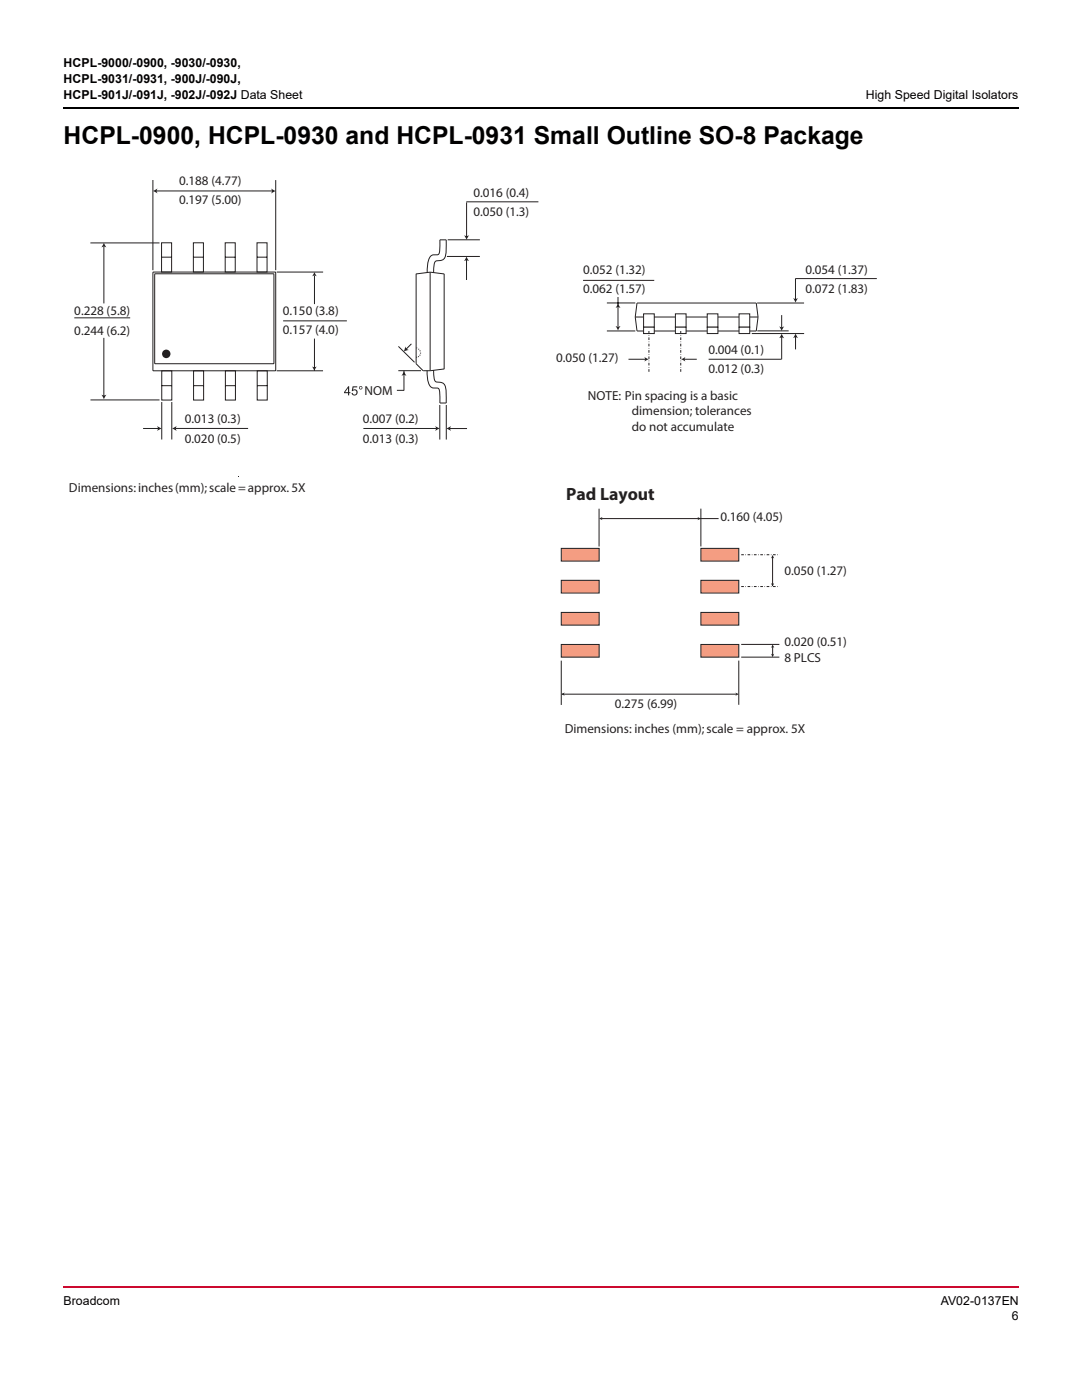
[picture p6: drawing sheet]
<svg xmlns="http://www.w3.org/2000/svg" width="216mm" height="279mm" viewBox="0 0 216 279" stroke-linecap="round" stroke-linejoin="round" font-family="sans-serif">
<path d="M12.5 256.7h.2v.3h-.2z" fill="#cc092f"/>
<path d="M12.7 256.9h190.7" fill="none" stroke="#cc092f" stroke-width=".36"/>
<path d="M12.5 21.4h.2v.4h-.2z" fill="#000"/>
<path d="M12.7 21.6h190.7" fill="none" stroke="#000" stroke-width=".36"/>
<path d="M13 33.9h162v113.9h-162z" fill="#fff"/>
<g fill="none" stroke="#231f20" stroke-width=".2">
<path d="M32.2 48.5h2v5.8h-2zM32.2 51.3h2M38.6 48.5h2v5.8h-2zM38.6 51.3h2M44.9 48.5h2v5.8h-2zM44.9 51.3h2M51.3 48.5h2v5.8h-2zM51.3 51.3h2M32.3 74h2v5.8h-2zM32.3 77h2M38.6 74h2v5.8h-2zM38.6 77h2"/>
<path d="M45 74h2v5.8h-2zM45 77h2M51.3 74h2v5.8h-2zM51.3 77h2"/>
</g>
<circle cx="33.2" cy="70.6" r=".85" fill="#231f20"/>
<path d="M136.5 71.7h2.5" fill="none" stroke="#231f20" stroke-width=".2"/>
<path d="M135.9 71.7l.8-.5-.1 .5 .1 .5z" fill-rule="evenodd" fill="#231f20"/>
<path d="M125.4 71.7h3.4" fill="none" stroke="#231f20" stroke-width=".2"/>
<path d="M128.6 71.2l.8 .5-.8 .5 .2-.5z" fill-rule="evenodd" fill="#231f20"/>
<path d="M126.7 63.3h24.6M127.1 66.1h23.8" fill="none" stroke="#231f20" stroke-width=".2"/>
<path d="M128.4 62.6h2.2v2.7h-2.2z" fill="#fff"/>
<path d="M128.4 62.6h2.2v2.7h-2.2z" fill="none" stroke="#231f20" stroke-width=".2"/>
<path d="M128.4 65.3h2.2v1.3h-2.2z" fill="#fff"/>
<path d="M128.4 65.3h2.2v1.3h-2.2z" fill="none" stroke="#231f20" stroke-width=".2"/>
<path d="M134.8 62.6h2.1v2.7h-2.1z" fill="#fff"/>
<path d="M134.8 62.6h2.1v2.7h-2.1z" fill="none" stroke="#231f20" stroke-width=".2"/>
<path d="M134.8 65.3h2.1v1.3h-2.1z" fill="#fff"/>
<path d="M134.8 65.3h2.1v1.3h-2.1z" fill="none" stroke="#231f20" stroke-width=".2"/>
<path d="M141.1 62.6h2.2v2.7h-2.2z" fill="#fff"/>
<path d="M141.1 62.6h2.2v2.7h-2.2z" fill="none" stroke="#231f20" stroke-width=".2"/>
<path d="M141.1 65.3h2.2v1.3h-2.2z" fill="#fff"/>
<path d="M141.1 65.3h2.2v1.3h-2.2z" fill="none" stroke="#231f20" stroke-width=".2"/>
<path d="M147.5 62.6h2.1v2.7h-2.1z" fill="#fff"/>
<path d="M147.5 62.6h2.1v2.7h-2.1z" fill="none" stroke="#231f20" stroke-width=".2"/>
<path d="M147.5 65.3h2.1v1.3h-2.1z" fill="#fff"/>
<path d="M123.3 59.3v5.9M121.1 60.5h5.7M121.1 66h5.7M127.1 60.5h23.8M147.5 65.3h2.1v1.3h-2.1z" fill="none" stroke="#231f20" stroke-width=".2"/>
<g fill="#231f20">
<path d="M123.3 60.5l.5 1-.5-.3-.5 .3z" fill-rule="evenodd"/>
<path d="M122.8 65.1l.5 .1 .5-.1-.5 .9z" fill-rule="evenodd"/>
</g>
<path d="M30.5 35.9v18M55 35.9v18" fill="none" stroke="#231f20" stroke-width=".2"/>
<path d="M54.1 37.6l.9 .5-.9 .5 .2-.5z" fill-rule="evenodd" fill="#231f20"/>
<path d="M31 38.1h23.4" fill="none" stroke="#231f20" stroke-width=".2"/>
<path d="M30.5 38.1l.9-.5-.2 .5 .2 .5z" fill-rule="evenodd" fill="#231f20"/>
<path d="M150 66.6h10.5M151.1 60.5h9.3M151.1 66h6.3M156 62.9v2.5M156 67.1v4.6" fill="none" stroke="#231f20" stroke-width=".2"/>
<path d="M155.5 65.1l.5 .2 .5-.2-.5 1z" fill-rule="evenodd" fill="#231f20"/>
<path d="M158.7 67.2v2.5" fill="none" stroke="#231f20" stroke-width=".2"/>
<path d="M158.7 66.6l.5 .9-.5-.2-.5 .2z" fill-rule="evenodd" fill="#231f20"/>
<path d="M158.7 55.6v4.2" fill="none" stroke="#231f20" stroke-width=".2"/>
<path d="M158.2 59.5l.5 .2 .5-.2-.5 .9z" fill-rule="evenodd" fill="#231f20"/>
<path d="M158.7 55.6h16.3" fill="none" stroke="#231f20" stroke-width=".2"/>
<path d="M156 66.6l.5 .9-.5-.2-.5 .2z" fill-rule="evenodd" fill="#231f20"/>
<path d="M30.5 54.4l24.4-.1 .1 19.6-24.4 .1zM30.9 54.7l23.7-.1v17.9l-23.6 .1zM127.1 60.5l-.3 2.8 .3 2.8M141.4 71.7h14.5M150.9 60.5l.4 2.8-.4 2.8M28.6 85.5h3.1M32.3 80.2v7.5M34.3 80.2v7.5" fill="none" stroke="#231f20" stroke-width=".2"/>
<path d="M129.5 66.1v8.2M135.8 66.1v8.2" fill="none" stroke="#231f20" stroke-width=".2" stroke-dasharray=".5 .3 .1 .3" stroke-linecap="butt"/>
<path d="M31.4 85l.9 .5-.9 .5 .1-.5z" fill="#231f20"/>
<path d="M35 85.5h14.5" fill="none" stroke="#231f20" stroke-width=".2"/>
<path d="M34.3 85.5l.9-.5-.1 .5 .1 .5z" fill="#231f20"/>
<path d="M55.2 54.3h9.3M55.2 74h9.3M62.7 67.6v6.4" fill="none" stroke="#231f20" stroke-width=".2"/>
<g fill="#231f20">
<path d="M62.7 54.3l.5 .8-.5-.1-.4 .1z" fill-rule="evenodd"/>
<path d="M62.3 73.2l.4 .1 .5-.1-.5 .8z" fill-rule="evenodd"/>
<path d="M20.2 78.8l.5 .2 .5-.2-.5 .9z" fill-rule="evenodd"/>
</g>
<path d="M20.7 49.2v11.4" fill="none" stroke="#231f20" stroke-width=".2"/>
<path d="M20.7 48.5l.5 .9-.5-.2-.5 .2z" fill-rule="evenodd" fill="#231f20"/>
<path d="M18 48.5h13.8M85.8 54.3v19.7M14.8 63.4h11.2M18.1 79.8h13.7" fill="none" stroke="#231f20" stroke-width=".2"/>
<g fill="#231f20">
<path d="M83.1 69.4h.2l-.2 .2z" fill-rule="evenodd"/>
<path d="M83.4 69.7l.2-.1v.1l-.1 .1z" fill-rule="evenodd"/>
<path d="M83.7 70l.2-.1v.2h-.1z" fill-rule="evenodd"/>
<path d="M83.8 70.4h.2v.1l-.1 .1z" fill-rule="evenodd"/>
<path d="M83.7 70.8l.2 .1-.1 .1z" fill-rule="evenodd"/>
<path d="M83.4 71.1h.2v.1h-.2z" fill-rule="evenodd"/>
<path d="M83.1 71.2h.1v.2z" fill-rule="evenodd"/>
</g>
<path d="M83 54.6v18M85.2 54.4l.1-.8a3.8 3.8 0 0 1 .8-2.6l.4-.1a.88 .88 0 0 0 1.2-.9l.1-2.1h1.2v1.1a4.4 4.4 0 0 1-.4 2.6l-.8 .4a.9 .9 0 0 0-1.2 .8l-.1 1.6M88.6 54.7v19M86.5 73.9a3.3 3.3 0 0 0 .4 2.3l.5 .1a1.32 1.32 0 0 1 1.6 1.3v2.8h-1.2a5.1 5.1 0 0 0-.3-2.9l-.2-.1a1.41 1.41 0 0 1-1.9-1.3l-.2-2.1M89.7 85.5h3.5" fill="none" stroke="#231f20" stroke-width=".2"/>
<path d="M89.1 85.5l.9-.5-.2 .5 .2 .5z" fill-rule="evenodd" fill="#231f20"/>
<path d="M72.5 85.5h14.6M87.8 80.8v6.9M89.1 80.8v6.9" fill="none" stroke="#231f20" stroke-width=".2"/>
<path d="M86.8 85l1 .5-1 .5 .2-.5z" fill-rule="evenodd" fill="#231f20"/>
<path d="M89.2 51.2h6.6M89.3 47.9h6.5M93.1 51.8v4.1" fill="none" stroke="#231f20" stroke-width=".2"/>
<path d="M93.1 51.2l.5 .9-.5-.2-.5 .2z" fill-rule="evenodd" fill="#231f20"/>
<path d="M93.1 40.4v7" fill="none" stroke="#231f20" stroke-width=".2"/>
<path d="M92.6 47l.5 .1 .5-.1-.5 .9z" fill-rule="evenodd" fill="#231f20"/>
<path d="M83 54.7l2.8-.4 2.8 .4M80.6 74v3.9M83 72.6l1.4 1.4M88.6 73.6l-2.8 .4" fill="none" stroke="#231f20" stroke-width=".2"/>
<path d="M80.6 74.1l.5 .9-.5-.2-.5 .2z" fill="#231f20"/>
<path d="M82.1 68.6l-1.1 1.1" fill="none" stroke="#231f20" stroke-width=".2"/>
<g fill="#231f20">
<path d="M80.9 69.1l.2 .5 .5 .3-1 .2z"/>
<path d="M70.4 77.1h.9v.2h-.8l-.1 .5a.61 .61 0 0 1 .9 .3 .61 .61 0 0 1-.4 .8 .61 .61 0 0 1-.8-.5h.3a.4 .4 0 0 0 .6 .2 .4 .4 0 0 0 .1-.6 .4 .4 0 0 0-.6 0h-.3z"/>
<path d="M69.4 77.4v.9h-.5zM69.5 77.1l-.9 1.2v.2h.8v.4h.3v-.4h.2v-.2h-.2v-1.2z"/>
<path d="M71.8 77.4a.21 .21 0 0 1 .4 0 .21 .21 0 0 1-.4 0zM71.6 77.4a.35 .35 0 0 0 .7 0 .35 .35 0 0 0-.7 0z"/>
</g>
<path d="M62.7 55v5.7M93 40.3h14.4M116.3 56h14.2M20.7 67.4v11.8M56.5 64h12.7M79.2 77.9h1.4M79.5 74h4.5M79.5 69.1l3.2 3.2M84.4 74h1.4" fill="none" stroke="#231f20" stroke-width=".2"/>
<path d="M47.5 94.9h.2v.2h-.2z" fill="#231f20"/>
<path d="M112 131.9v8.8M147.4 131.8v8.9" fill="none" stroke="#231f20" stroke-width=".2"/>
<path d="M112 109.4h7.6v2.6h-7.6z" fill="#f49d82"/>
<path d="M112 109.4h7.6v2.6h-7.6z" fill="none" stroke="#231f20" stroke-width=".2"/>
<path d="M112 115.8h7.6v2.6h-7.6z" fill="#f49d82"/>
<path d="M112 115.8h7.6v2.6h-7.6z" fill="none" stroke="#231f20" stroke-width=".2"/>
<path d="M112 122.2h7.6v2.6h-7.6z" fill="#f49d82"/>
<path d="M112 122.2h7.6v2.6h-7.6z" fill="none" stroke="#231f20" stroke-width=".2"/>
<path d="M112 128.6h7.6v2.6h-7.6z" fill="#f49d82"/>
<path d="M112 128.6h7.6v2.6h-7.6z" fill="none" stroke="#231f20" stroke-width=".2"/>
<path d="M139.9 128.6h7.5v2.6h-7.5z" fill="#f49d82"/>
<path d="M139.9 128.6h7.5v2.6h-7.5z" fill="none" stroke="#231f20" stroke-width=".2"/>
<path d="M139.9 122.2h7.5v2.6h-7.5z" fill="#f49d82"/>
<path d="M139.9 122.2h7.5v2.6h-7.5z" fill="none" stroke="#231f20" stroke-width=".2"/>
<path d="M139.9 115.8h7.5v2.6h-7.5z" fill="#f49d82"/>
<path d="M139.9 115.8h7.5v2.6h-7.5z" fill="none" stroke="#231f20" stroke-width=".2"/>
<path d="M139.9 109.4h7.5v2.6h-7.5z" fill="#f49d82"/>
<path d="M139.9 109.4h7.5v2.6h-7.5z" fill="none" stroke="#231f20" stroke-width=".2"/>
<g fill="#231f20">
<path d="M112 138.5l.7-.3-.2 .3 .2 .3z"/>
<path d="M146.7 138.2l.7 .3-.7 .4 .2-.4z"/>
</g>
<path d="M112.1 138.5h34.9M147.9 128.6h7.6M147.9 131.1h7.6" fill="none" stroke="#231f20" stroke-width=".2"/>
<g fill="#231f20">
<path d="M153.8 116.4l.4 .2 .3-.2-.3 .7z"/>
<path d="M154.2 110.8l.3 .6-.3-.2-.4 .2z"/>
</g>
<path d="M154.2 111.1v5.8" fill="none" stroke="#231f20" stroke-width=".2"/>
<g fill="#231f20">
<path d="M153.8 130.5l.4 .2 .3-.2-.3 .7z"/>
<path d="M154.2 128.6l.3 .7-.3-.2-.3 .2z"/>
</g>
<path d="M119.5 101.5v7.6M139.9 101.5v7.6M154.2 128.9v2" fill="none" stroke="#231f20" stroke-width=".2"/>
<path d="M147.9 110.7h7.6M147.9 117.1h7.6" fill="none" stroke="#231f20" stroke-width=".2" stroke-dasharray=".5 .3 .1 .3" stroke-linecap="butt"/>
<g fill="#231f20">
<path d="M119.5 103.5l.7-.3-.2 .3 .2 .3z"/>
<path d="M139.2 103.2l.7 .3-.7 .3 .2-.3z"/>
</g>
<path d="M120 103.5h23.4" fill="none" stroke="#231f20" stroke-width=".2"/>
<text font-size="4.9" x="12.7" y="28.7">HCPL-0900, HCPL-0930 and HCPL-0931 Small Outline SO-8 Package</text>
<text font-size="3.5" fill="#231f20" x="113" y="99.7">Pad Layout</text>
<g font-size="2.6" fill="#231f20">
<text x="35.7" y="36.9">0.188 (4.77)</text>
<text x="35.7" y="40.8">0.197 (5.00)</text>
<text x="94.5" y="39.3">0.016 (0.4)</text>
<text x="94.5" y="43.1">0.050 (1.3)</text>
<text x="116.4" y="54.6">0.052 (1.32)</text>
<text x="116.4" y="58.4">0.062 (1.57)</text>
<text x="160.7" y="54.6">0.054 (1.37)</text>
<text x="160.7" y="58.4">0.072 (1.83)</text>
<text x="14.8" y="62.9">0.228 (5.8)</text>
<text x="56.4" y="62.8">0.150 (3.8)</text>
<text x="14.8" y="66.8">0.244 (6.2)</text>
<text x="56.4" y="66.7">0.157 (4.0)</text>
<text x="141.3" y="70.6">0.004 (0.1)</text>
<text x="111" y="72.3">0.050 (1.27)</text>
<text x="141.3" y="74.4">0.012 (0.3)</text>
<text x="72.7" y="78.9">NOM</text>
<text x="117.3" y="79.9">NOTE: Pin spacing is a basic</text>
<text x="126.1" y="82.9">dimension; tolerances</text>
<text x="36.9" y="84.5">0.013 (0.3)</text>
<text x="36.9" y="88.3">0.020 (0.5)</text>
<text x="72.4" y="84.5">0.007 (0.2)</text>
<text x="72.4" y="88.3">0.013 (0.3)</text>
<text x="126.1" y="86">do not accumulate</text>
<text x="13.8" y="98.3">Dimensions: inches (mm); scale = approx. 5X</text>
<text x="143.7" y="104.1">0.160 (4.05)</text>
<text x="156.5" y="114.8">0.050 (1.27)</text>
<text x="156.5" y="129">0.020 (0.51)</text>
<text x="156.5" y="132.2">8 PLCS</text>
<text x="122.7" y="141.2">0.275 (6.99)</text>
<text x="112.7" y="146.2">Dimensions: inches (mm); scale = approx. 5X</text>
</g>
<g font-size="2.5">
<text x="12.7" y="13.4">HCPL-9000/-0900, -9030/-0930,</text>
<text x="12.7" y="16.5">HCPL-9031/-0931, -900J/-090J,</text>
<text x="12.7" y="19.7">HCPL-901J/-091J, -902J/-092J Data Sheet</text>
<text x="172.8" y="19.7">High Speed Digital Isolators</text>
<text x="12.7" y="260.3">Broadcom</text>
<text x="187.7" y="260.3">AV02-0137EN</text>
<text x="201.9" y="263.5">6</text>
</g>
</svg>
